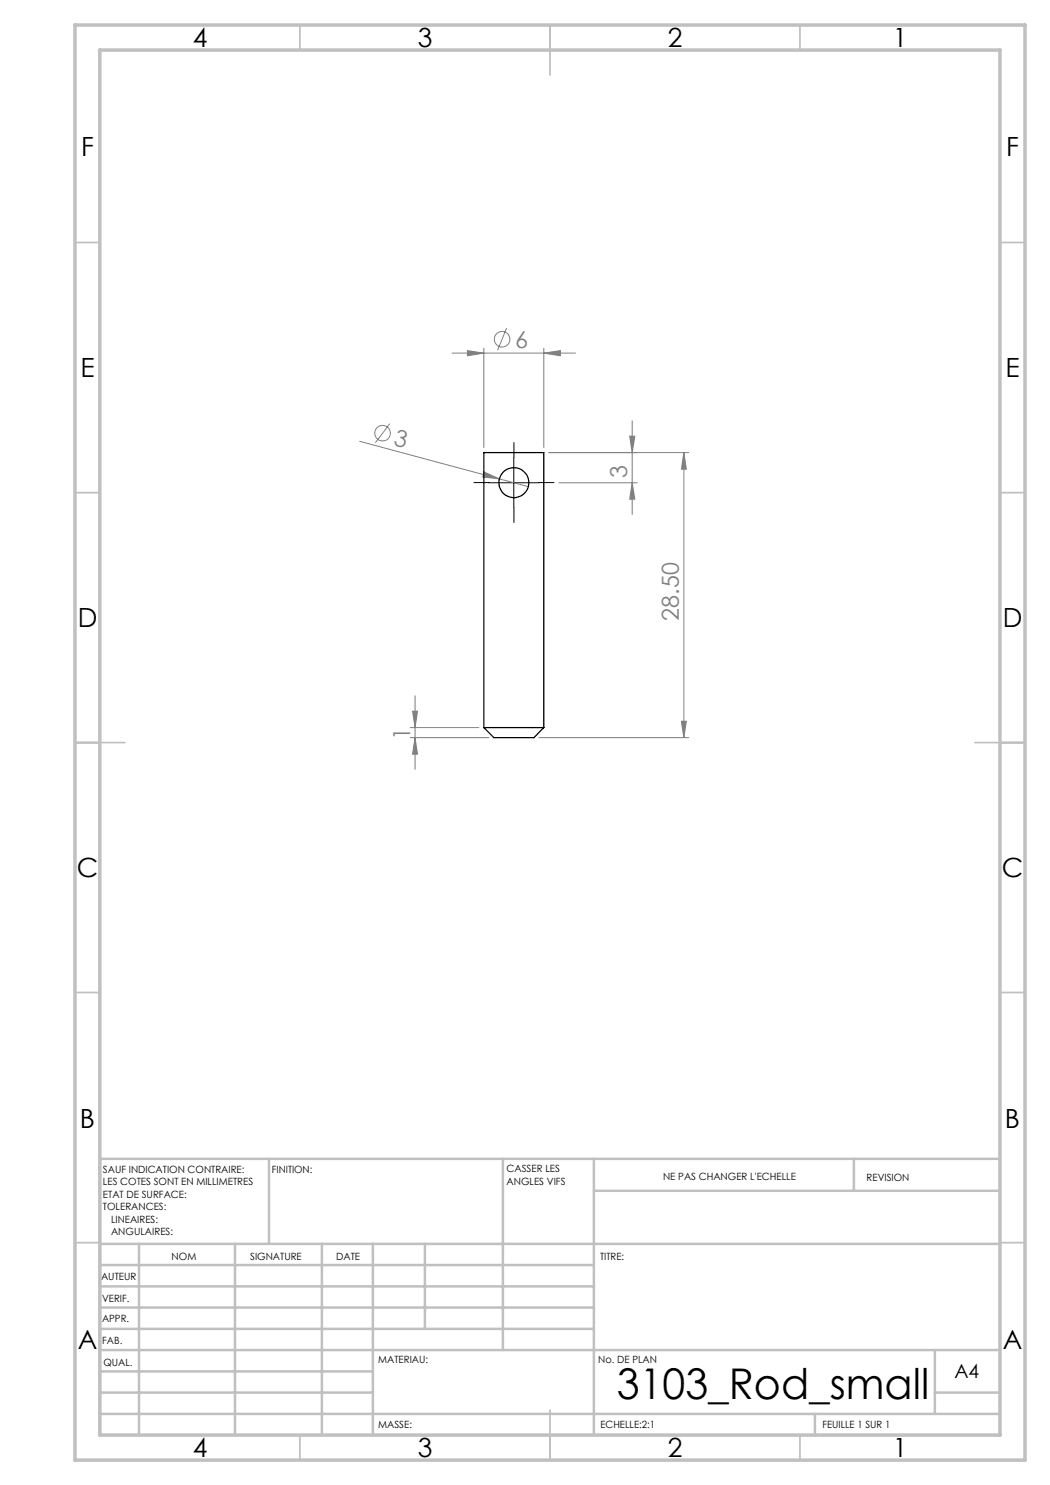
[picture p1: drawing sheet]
<svg xmlns="http://www.w3.org/2000/svg" width="210mm" height="297mm" viewBox="0 0 210 297" stroke-linecap="round" stroke-linejoin="round" font-family="sans-serif">
<g fill="none" stroke="#808080" stroke-width=".2">
<path d="M90.4 70.6h24.7M93.5 70.1l3.3 .5-3.3 .6zM96.8 69.6v19.9M101.3 65.6l-1.8 4.5M108.8 70.6l3.3-.5v1.1zM108.8 69.6v19.9M71.9 88.3l33.8 9M78 84.7l-2.9 3.8M96.8 94.4l3.1 1.4-3.3-.4zM109.8 90.5h28M111.8 96.6h15.7M125.9 87.2h1.1l-.6 3.3z"/>
<path d="M126.4 96.6l.6 3.2h-1.1zM126.4 84.2v18.7M136.8 90.5l.5 3.3h-1zM136.8 90.5v57M83 139.2v14.7M82 147.5h15.8M82 145.5h13.8M82.5 142.2h1l-.5 3.3zM83 147.5l.5 3.3h-1zM107.8 147.5h30M136.3 144.2h1l-.5 3.3z"/>
<circle cx="100.4" cy="67.8" r="1.56"/>
<circle cx="76.5" cy="86.6" r="1.57"/>
</g>
<path d="M97.8 96.5h-3M102.8 91.5v-3M107.8 96.5h3M102.8 101.5v3" fill="none" stroke="#000" stroke-width=".2" stroke-dasharray="30.5 1.3 1.3 1.3"/>
<path d="M97.8 96.6h10M102.8 91.5v10" fill="none" stroke="#000" stroke-width=".2"/>
<g fill="none" stroke="#c0c0c0" stroke-width=".35">
<path d="M60 5v5M110 5v10M160 5v5M15 48.5h5M200 48.5h5M15 98.5h5M200 98.5h5M15 148.5h10M195 148.5h10M15 198.5h5M200 198.5h5M15 248.5h5"/>
<path d="M200 248.5h5M60 287v5M110 282v10M160 287v5"/>
</g>
<g fill="none" stroke="#c0c0c0" stroke-width=".5">
<path d="M53.8 231.8v17M100.6 231.8v38.2M118.8 231.8v55.2M118.8 238.2h81.2M170.8 231.8v6.4M200 231.8h-180v55.2M20 248.8h180M20 257.3h98.8M20 253h98.8M27.8 248.8v38.2M47 248.8v38.2M64.4 248.8v38.2"/>
<path d="M74.6 248.8v38.2M85 248.8v17M20 265.8h98.8M20 261.5h98.8M20 278.5h54.6M20 274.3h54.6M20 270h180M187 278.5h13M187 270v12.8M20 282.8h180M163 282.8v4.2"/>
</g>
<path d="M15 5h190v287h-190zM20 10h180v277h-180z" fill="none" stroke="#c0c0c0" stroke-width=".7"/>
<g fill="#808080">
<path d="M96.8 94.4l3.1 1.4-3.3-.4z"/>
<path d="M108.8 70.6l3.3-.5v1.1zM93.5 70.1l3.3 .5-3.3 .6z"/>
<path d="M83 147.5l.5 3.3h-1zM82.5 142.2h1l-.5 3.3z"/>
<path d="M125.9 87.2h1.1l-.6 3.3zM126.4 96.6l.6 3.2h-1.1zM136.8 90.5l.5 3.3h-1zM136.3 144.2h1l-.5 3.3z"/>
</g>
<g fill="none" stroke="#000" stroke-width=".25">
<path d="M96.8 145.5v-55h12v55M96.8 145.5h12M96.8 145.5l2 2h8l2-2"/>
<circle cx="102.8" cy="96.5" r="3"/>
</g>
<text font-size="8.5" x="123.4" y="279.7">3103_Rod_small</text>
<g font-size="5.3">
<text x="38.5" y="9.5">4</text>
<text x="83.5" y="9.5">3</text>
<text x="133.6" y="9.5">2</text>
<text x="178.6" y="9.5">1</text>
<text x="16.2" y="31.2">F</text>
<text x="201.2" y="31.2">F</text>
<text x="16.1" y="75.5">E</text>
<text x="201.1" y="75.5">E</text>
<text x="15.5" y="125.5">D</text>
<text x="200.5" y="125.5">D</text>
<text x="15.4" y="175.5">C</text>
<text x="200.4" y="175.5">C</text>
<text x="16" y="225.5">B</text>
<text x="201" y="225.5">B</text>
<text x="15.5" y="269.7">A</text>
<text x="200.5" y="269.7">A</text>
<text x="38.5" y="291.5">4</text>
<text x="83.5" y="291.5">3</text>
<text x="133.6" y="291.5">2</text>
<text x="178.6" y="291.5">1</text>
</g>
<g font-size="4.7" fill="#808080">
<text x="103" y="69.5">6</text>
<text x="78.6" y="88.9" transform="rotate(15 78.6 88.9)">3</text>
<text x="125.4" y="95.6" transform="rotate(-90 125.4 95.6)">3</text>
<text x="135.8" y="124.1" transform="rotate(-90 135.8 124.1)">28.50</text>
<text x="82" y="148" transform="rotate(-90 82 148)">1</text>
</g>
<text font-size="3.9" x="190.9" y="275.5">A4</text>
<g font-size="2">
<text x="20.6" y="234.6">SAUF INDICATION CONTRAIRE:</text>
<text x="20.6" y="237.1">LES COTES SONT EN MILLIMETRES</text>
<text x="20.6" y="239.6">ETAT DE SURFACE:</text>
<text x="54.4" y="234.6">FINITION:</text>
<text x="101.3" y="234.5">CASSER LES</text>
<text x="101.3" y="237">ANGLES VIFS</text>
<text x="132.6" y="236">NE PAS CHANGER L'ECHELLE</text>
<text x="173.3" y="236.2">REVISION</text>
<text x="20.6" y="242.1">TOLERANCES:</text>
<text x="22.2" y="244.6">LINEAIRES:</text>
<text x="22.2" y="247.1">ANGULAIRES:</text>
<text x="34.3" y="252">NOM</text>
<text x="50" y="251.9">SIGNATURE</text>
<text x="67.2" y="251.9">DATE</text>
<text x="120" y="251.9">TITRE:</text>
<text x="20.2" y="256.1">AUTEUR</text>
<text x="20.4" y="260.3">VERIF.</text>
<text x="20.4" y="264.4">APPR.</text>
<text x="20.5" y="268.8">FAB.</text>
<text x="20.7" y="273.1">QUAL.</text>
<text x="75.7" y="272.5">MATERIAU:</text>
<text x="119.6" y="272.5">No. DE PLAN</text>
<text x="75.6" y="285.5">MASSE:</text>
<text x="120.1" y="285.6">ECHELLE:2:1</text>
<text x="164.5" y="285.6">FEUILLE 1 SUR 1</text>
</g>
</svg>
